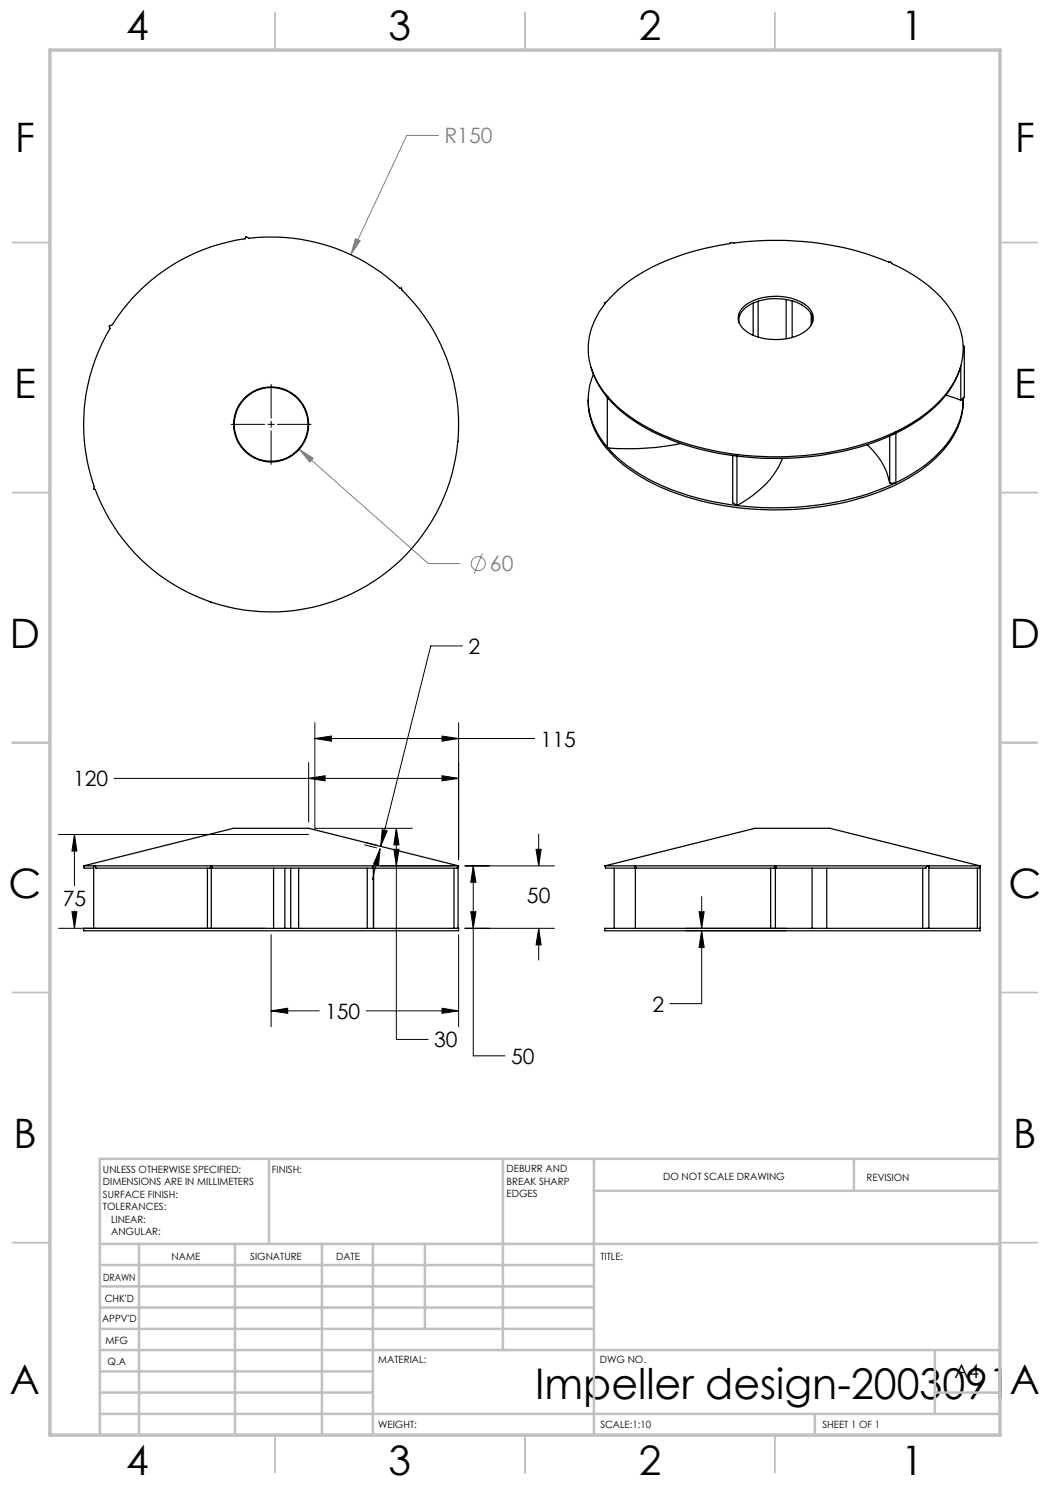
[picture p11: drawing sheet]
<svg xmlns="http://www.w3.org/2000/svg" width="210mm" height="297mm" viewBox="0 0 210 297" stroke-linecap="round" stroke-linejoin="round" font-family="sans-serif">
<g fill="none" stroke="#808080" stroke-width=".2">
<path d="M87.7 27.1h-6.3l-11.2 23.8M71.1 47.7l.9 .5-1.8 2.7zM59.8 89.8l2.9 1.8-.7 .8zM59.8 89.8l25.9 22.9h6.3M96.4 110.7l-1.6 4.1"/>
<circle cx="95.6" cy="112.7" r="1.4"/>
</g>
<g fill="none" stroke="#000" stroke-width=".2">
<path d="M54.2 76.9v6.7M46.2 84.9h6.8M53.6 84.9h1.3M54.2 84.2v1.3M54.2 86.1v6.8M55.5 84.9h6.7M92.5 129.2h-6.4l-10 40.1M22.8 155.7h68.9M61.7 155.7l3.3-.6v1.1zM61.7 152.5v11.9M63 147.7l3.3-.5v1zM63 144.5v21.1"/>
<path d="M63 147.7h43.9M88.4 147.2l3.3 .5-3.3 .5zM88.4 155.1l3.3 .6-3.3 .5zM91.7 144.5v27.4M11.7 166.9h50M14.9 166.9l.5 3.3h-1zM14.9 166.9v10.2M63 165.7h19.4M72.9 169l2.5 .6M73.1 168.5l2.4 .6M76 169.8l-.3 3.3-1-.3zM76 169.8l-1.5 6.1"/>
<path d="M76.1 173.2h14.4M76.4 165.9l1 .3-1.3 3.1zM78.8 169.9h1l-.5 3.3zM79.3 165.7l.5 3.3h-1zM79.3 165.7v42.2h6.3M93 173.2h17.9M94.7 173.2l.5 3.3h-1zM94.7 173.2v38h6.3M107.2 169.9h1l-.5 3.3zM107.7 166.8v6.4M140.3 179.3v6.4M11.7 185.7h41.3"/>
<path d="M14.4 182.3h1l-.5 3.4zM14.9 182.2v3.5M54.2 186.9v18.4M91.7 186.9v18.4M93 185.7h17.9M94.2 182.3h1l-.5 3.4zM107.7 185.7l.5 3.3h-1zM107.7 185.7v6.3M137.2 185.7h20M137.2 186.2h20M139.8 182.3h1l-.5 3.4zM140.3 186.2l.5 3.3h-1z"/>
<path d="M140.3 186.2v14.5h-6.3M54.2 202.2l3.3-.6v1.1zM54.2 202.2h9.7M73.2 202.2h18.5M88.4 201.6l3.3 .6-3.3 .5z"/>
</g>
<g fill="none" stroke="#c0c0c0" stroke-width=".35">
<path d="M55 2.5v7.5M105 2.5v7.5M155 2.5v7.5M2.5 48.5h7.5M200 48.5h7.5M2.5 98.5h7.5M200 98.5h7.5M2.5 148.5h7.5M200 148.5h7.5M2.5 198.5h7.5M200 198.5h7.5M2.5 248.5h7.5"/>
<path d="M200 248.5h7.5M55 287v7.5M105 287v7.5M155 287v7.5"/>
</g>
<g fill="none" stroke="#c0c0c0" stroke-width=".5">
<path d="M53.8 231.8v17M100.6 231.8v38.2M118.8 231.8v55.2M118.8 238.2h81.2M170.8 231.8v6.4M200 231.8h-180v55.2M20 248.8h180M20 257.3h98.8M20 253h98.8M27.8 248.8v38.2M47 248.8v38.2M64.4 248.8v38.2"/>
<path d="M74.6 248.8v38.2M85 248.8v17M20 265.8h98.8M20 261.5h98.8M20 278.5h54.6M20 274.3h54.6M20 270h180M187 278.5h13M187 270v12.8M20 282.8h180M163 282.8v4.2"/>
</g>
<path d="M10 10h190v277h-190z" fill="none" stroke="#c0c0c0" stroke-width=".7"/>
<path d="M107.2 169.9h1l-.5 3.3zM107.7 185.7l.5 3.3h-1zM54.2 202.2l3.3-.6v1.1zM88.4 201.6l3.3 .6-3.3 .5zM63 147.7l3.3-.5v1zM88.4 147.2l3.3 .5-3.3 .5zM14.9 166.9l.5 3.3h-1zM14.4 182.3h1l-.5 3.4zM94.7 173.2l.5 3.3h-1zM94.2 182.3h1l-.5 3.4zM79.3 165.7l.5 3.3h-1zM78.8 169.9h1l-.5 3.3zM61.7 155.7l3.3-.6v1.1zM88.4 155.1l3.3 .6-3.3 .5zM76.4 165.9l1 .3-1.3 3.1zM76 169.8l-.3 3.3-1-.3zM139.8 182.3h1l-.5 3.4zM140.3 186.2l.5 3.3h-1z" fill="#000"/>
<path d="M71.1 47.7l-.9 3.2 1.8-2.7zM59.8 89.8l2.2 2.6 .7-.8z" fill="#808080"/>
<g fill="none" stroke="#000" stroke-width=".25">
<path d="M27.8 58.2a37.5 37.5 0 0 1 21.2-10.4l.2-.5 .6 .4a37.4 37.4 0 0 1 30.2 10l.3-.1 .1 .4a37.5 37.5 0 0 1 5.9 46.4 37.5 37.5 0 0 1-43.9 16.1h-.1a38.2 38.2 0 0 1-22.7-21.1l-.6-1.5-.3-.1 .1-.5a37.5 37.5 0 0 1 3.2-31.6l-.2-.5 .7-.3a35.7 35.7 0 0 1 5.3-6.7zM157.2 59.9v7.9M117.7 79.9a15.1 15.1 0 0 0 5.3 11.6 39.4 39.4 0 0 0 18.9 9.1 60.2 60.2 0 0 0 37.6-3.8 25.4 25.4 0 0 0 11.6-10.4 13.2 13.2 0 0 0 1.6-6.5M118.2 73.6l1.4 3.2 1.9 2.7M118.7 74.9a13.7 13.7 0 0 0 2.8 14.6M120.9 60.6l.4-.2a34.4 34.4 0 0 1 16.6-9.9l3.1-.8 5-1 .1-.2 .7 .1a60.2 60.2 0 0 1 30.9 3.8h.5l.1 .3a26.2 26.2 0 0 1 12.6 10.5l.9 2a12.6 12.6 0 0 1 .8 3.9l.3 .2M120.9 60.6l.2 .1a13.7 13.7 0 0 0 .4 18.6v.1M120.9 60.6v.3M121.5 79.4v10.2h.1M121.5 79.4h.1M121.6 79.4a35.4 35.4 0 0 0 17.8 10l4.7 1 3.3 .5M121.6 79.4a11.2 11.2 0 0 0 2.7 2.9 44.5 44.5 0 0 0 22.9 8.9l.2-.3"/>
<path d="M147.8 64.6a3.6 3.6 0 0 1 2.4-3.8 11.5 11.5 0 0 1 10.7 .5 3.1 3.1 0 0 1 1.6 3.3M148.8 61.3a11 11 0 0 1 12.6-.1 2.95 2.95 0 0 1-.1 4.9 11.2 11.2 0 0 1-12.2 .1 2.94 2.94 0 0 1-.3-4.9zM150.6 60.6v6.5M151.6 60.3v7.1M158.4 60.2v7.3M162.2 62.8v2.2M189.2 79l3 1M192.1 73.6a19.3 19.3 0 0 1-8.1 10.2l-2.3 1.5-2.6 1.3M192.2 73.2v6.8M192.7 79.6a15.7 15.7 0 0 1-5.9 11.9l-2.9 2.3-4.7 2.8M192.7 79.6l-.5 .4M192.9 69.3l-.2 .1a15.6 15.6 0 0 1-5.9 11.9l-2.9 2.3-4.7 2.8v10.2h-.1"/>
<path d="M192.9 69.3v10.1l-.2 .2M121.6 89.6a33.2 33.2 0 0 0 14.8 9.1l6.1 1.6 4.9 .8M136.2 88.7a55.8 55.8 0 0 1-14.6 .9M146.5 91.1v9.5l.9 .5M147.4 90.9v10.2M156.5 91.7a17.1 17.1 0 0 1-6.9 8.1l-2.2 1.3M173.4 88.9a13.6 13.6 0 0 1 4.5 7.8M177.9 87.2v9.5M179.1 86.4a59.5 59.5 0 0 1-31.7 4.5M179.1 86.4l-.2 .4a58.4 58.4 0 0 1-31.4 4.4l-.1-.3M179.1 96.6a58.5 58.5 0 0 1-30.1 4.7l-1.6-.2M179.1 86.4h.1"/>
<path d="M179.1 96.6l-1.2 .1M16.7 173.2l30-7.5h15l30 7.5M16.7 173.2h2.1h-.1M16.7 173.2l.1 .4h1.9M18.7 173.2v12.5M19 173.2h23.2M19 173.2l.2 .4h22.8l.2-.4M19 173.2h-.3M41.5 173.6v12.1M42.2 173.2h.2M42.3 173.2v12.5M42.4 173.2h32.3"/>
<path d="M42.4 173.2l.1 .4h32l.2-.4M54.7 173.6v12.1M57 173.6v12.1M58.1 173.6v12.1M59.7 173.6v12.1M73.4 173.6v12.1M74.7 173.2h16.8M74.7 173.2v.4h16.7l.1-.4M74.7 173.2v12.5M90.8 173.6v12.1M91.5 173.2h.1M91.6 173.2h.1"/>
<path d="M91.6 173.2v12.5M91.7 173.2l-.1 .4M121 173.2l30-7.5h15l30 7.5M121 173.2h6.1M121 173.2l.1 .4h6M122.8 173.6v12.1M127.1 173.2h27.9M127.1 173.2l.1 .4h27.6l.2-.4M127.1 173.2v12.5M154.1 173.6v12.1M155 173.2h.1M155.1 173.2v12.5"/>
<path d="M155.1 173.2h30.3M155.1 173.2l.1 .4h30l.2-.4M162.4 173.6v12.1M165.3 173.6v12.1M184.5 173.6v12.1M185.4 173.2h.4M185.8 173.2v12.5M195.5 173.6v12.1M196 173.2v12.5M196 173.2h-10.2M196 173.2l-.1 .4h-10.1M18.7 185.7h-2v.5h75v-.5h-.1"/>
<path d="M18.7 185.7h23.6M42.3 185.7h32.4M74.7 185.7h16.9M127.1 185.7h-6.1v.5h75v-.5M127.1 185.7h28M155.1 185.7h.1M155.1 185.7h30.7M185.8 185.7h10.2"/>
<circle cx="54.2" cy="84.9" r="7.5"/>
<circle cx="54.2" cy="84.9" r="7.4"/>
</g>
<text font-size="8.5" x="107.1" y="279.7">Impeller design-2003091</text>
<g font-size="8.1">
<text x="25.2" y="8">4</text>
<text x="77.7" y="8">3</text>
<text x="127.7" y="8">2</text>
<text x="180.2" y="8">1</text>
<text x="3" y="30.4">F</text>
<text x="203" y="30.4">F</text>
<text x="2.8" y="79.6">E</text>
<text x="202.8" y="79.6">E</text>
<text x="2" y="129.6">D</text>
<text x="202" y="129.6">D</text>
<text x="1.7" y="179.6">C</text>
<text x="201.7" y="179.6">C</text>
<text x="2.7" y="229.6">B</text>
<text x="202.7" y="229.6">B</text>
<text x="2" y="278.9">A</text>
<text x="202" y="278.9">A</text>
<text x="25.2" y="295">4</text>
<text x="77.7" y="295">3</text>
<text x="127.7" y="295">2</text>
<text x="180.2" y="295">1</text>
</g>
<g font-size="4.2" fill="#808080">
<text x="88.9" y="28.7">R150</text>
<text x="98" y="114.3">60</text>
</g>
<g font-size="4.2">
<text x="93.7" y="130.8">2</text>
<text x="108.1" y="149.3">115</text>
<text x="14.6" y="157.3">120</text>
<text x="12.6" y="181.2">75</text>
<text x="105.4" y="180.6">50</text>
<text x="65" y="203.7">150</text>
<text x="130.5" y="202.3">2</text>
<text x="86.8" y="209.5">30</text>
<text x="102.2" y="212.7">50</text>
</g>
<text font-size="3.9" x="190.9" y="275.5">A4</text>
<g font-size="2">
<text x="20.6" y="234.6">UNLESS OTHERWISE SPECIFIED:</text>
<text x="20.6" y="237.1">DIMENSIONS ARE IN MILLIMETERS</text>
<text x="20.6" y="239.6">SURFACE FINISH:</text>
<text x="54.4" y="234.6">FINISH:</text>
<text x="101.3" y="234.5">DEBURR AND</text>
<text x="101.3" y="237">BREAK SHARP</text>
<text x="101.3" y="239.5">EDGES</text>
<text x="132.6" y="236">DO NOT SCALE DRAWING</text>
<text x="173.3" y="236.2">REVISION</text>
<text x="20.6" y="242.1">TOLERANCES:</text>
<text x="22.2" y="244.6">LINEAR:</text>
<text x="22.2" y="247.1">ANGULAR:</text>
<text x="34.3" y="252">NAME</text>
<text x="50" y="251.9">SIGNATURE</text>
<text x="67.2" y="251.9">DATE</text>
<text x="120.1" y="251.9">TITLE:</text>
<text x="20.6" y="256.1">DRAWN</text>
<text x="20.9" y="260.3">CHK'D</text>
<text x="20.4" y="264.4">APPV'D</text>
<text x="21.1" y="268.8">MFG</text>
<text x="21.5" y="273">Q.A</text>
<text x="75.6" y="272.5">MATERIAL:</text>
<text x="120" y="272.5">DWG NO.</text>
<text x="75.6" y="285.5">WEIGHT:</text>
<text x="120.1" y="285.6">SCALE:1:10</text>
<text x="164.5" y="285.6">SHEET 1 OF 1</text>
</g>
</svg>
